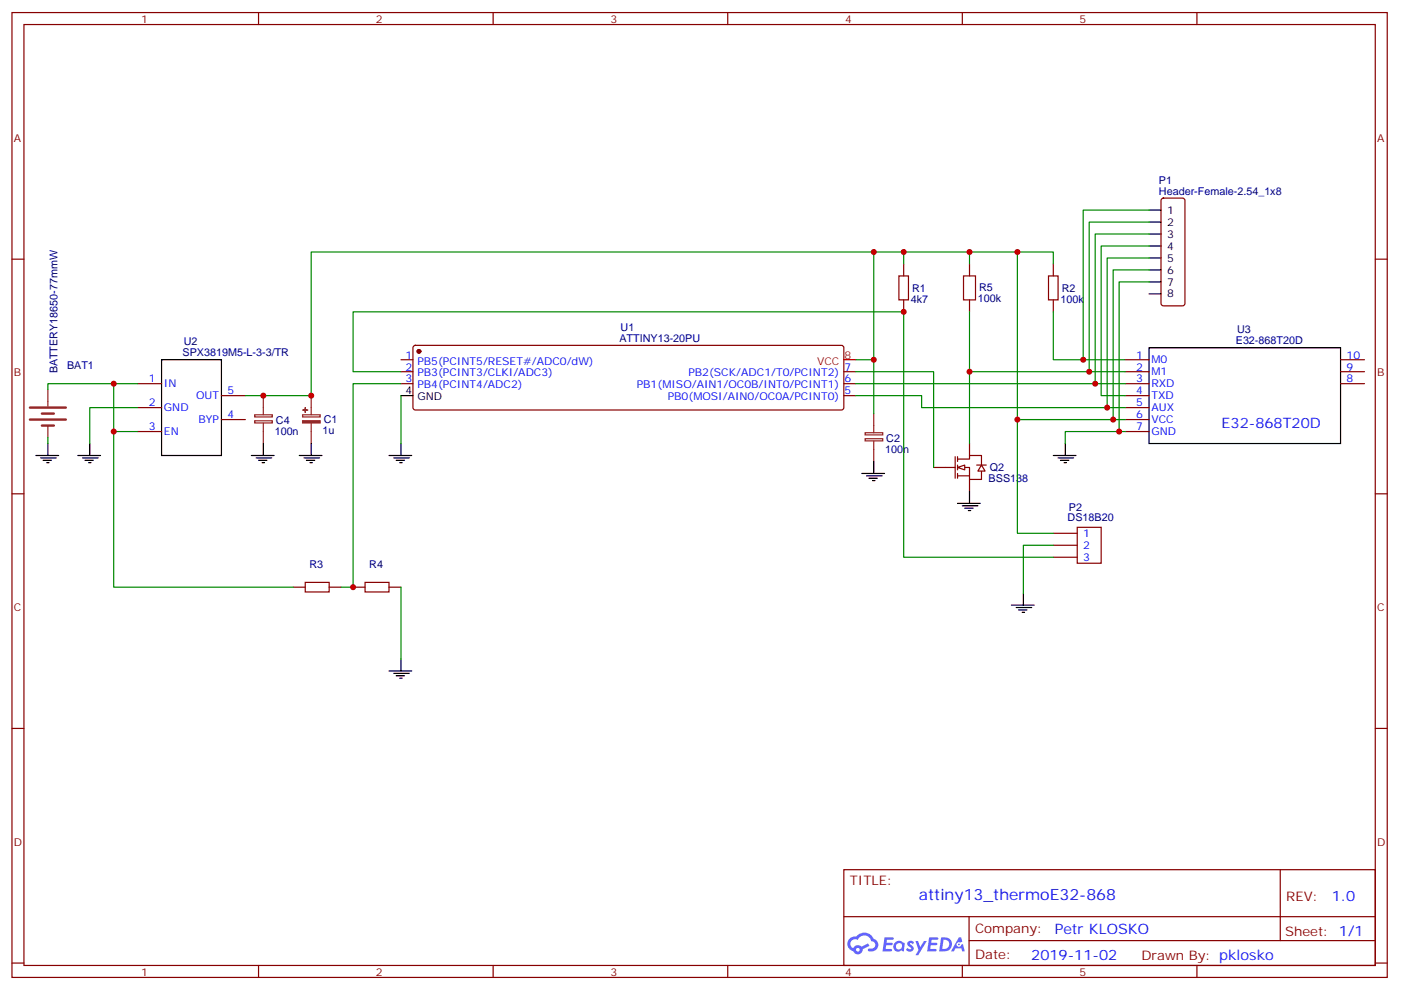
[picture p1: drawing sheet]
<svg xmlns="http://www.w3.org/2000/svg" width="413mm" height="292mm" viewBox="0 0 413 292" stroke-linecap="round" stroke-linejoin="round" font-family="sans-serif">
<g fill="none" stroke="#870000" stroke-width=".35">
<path d="M3.5 3.7h405.4v284.3h-405.4zM7.1 7.2h398.2v277.3h-398.2zM76.2 3.7v3.5M145.3 3.7v3.5M214.5 3.7v3.5M283.6 3.7v3.5M352.8 3.7v3.5M3.5 76.4h3.6M405.3 76.4h3.6M3.5 145.5h3.6M405.3 145.5h3.6M3.5 214.7h3.6"/>
<path d="M405.3 214.7h3.6M248.7 256.3h156.6v28.2h-156.6zM377.3 256.3v20.9M248.7 270.1h156.5M285.6 277.2h119.6M285.6 270.1v14.2M3.5 283.8h3.6M76.2 284.5v3.5M145.3 284.5v3.5M214.5 284.5v3.5M283.6 284.5v3.5M352.8 284.5v3.5"/>
<path d="M405.3 283.8h3.6"/>
</g>
<g fill="#5487ff">
<path d="M267.7 277.5a1.22 1.22 0 0 1 1.7 .2l-.4 .6a.47 .47 0 0 0-.3-.4 .47 .47 0 0 0-.5 .2l.1 .2a1.14 1.14 0 0 1 .8 1.8 1.14 1.14 0 0 1-1.9 0l-.2-.2 .5-.6 .7 .5a.29 .29 0 0 0 .3-.3 .29 .29 0 0 0-.2-.3 1.04 1.04 0 0 1-.6-1.7z"/>
<path d="M260.7 276.2h2.4l.3 .2-.2 .5-1.8 .1-.1 .8h1.5l.3 .4-.3 .4h-1.6l-.2 1.1h1.7l.2 .3-.2 .3-2.6 .1z"/>
<path d="M273.8 276.2h2.4l.3 .2-.1 .5-1.8 .1-.2 .8h1.6l.3 .4-.4 .4-1.6-.1-.1 1.1 1.7 .1 .2 .3-.2 .3-2.6 .1z"/>
<path d="M282.6 276.2h.7l.3 1.3-.6 .3a.69 .69 0 0 0-1 .3 .69 .69 0 0 0 .4 .9 .69 .69 0 0 0 .9-.6l.5-.2 .6 2.2h-.8l-.2-.9h-1.8l-.5 .9h-.8z"/>
<path d="M269.8 277.3h.8l.6 1.8 1.1-1.8h.9l-2.6 4.2h-.8l.9-1.5z"/>
<path d="M277.4 276.2l-.6 4.2h1.3a2.11 2.11 0 0 0 2.5-2.1 2.11 2.11 0 0 0-2.5-2.1zM278.1 277a1.39 1.39 0 0 1 1.7 1.4 1.39 1.39 0 0 1-1.8 1.2h-.3z"/>
<path d="M263.7 277.8a1.54 1.54 0 0 0-.1 2.2 1.54 1.54 0 0 0 2.2 .1l.6 .3 .3-2.3-.2-.3h-.4a1.49 1.49 0 0 0-2.4 0zM264 278.8a.94 .94 0 0 1 1.8 0 .94 .94 0 0 1-1.8 0z"/>
<path d="M250.4 276.6a2.18 2.18 0 0 0 1.1 3.7 1.44 1.44 0 0 0 1.6 .9 1.44 1.44 0 0 0 1.2-1.4l2-1.1-.5-.7-1.9 1a1.47 1.47 0 0 0-2.4 .4 1.39 1.39 0 0 1-.7-1.9 1.39 1.39 0 0 1 2-.5 2.12 2.12 0 0 1 2.2-1.3 2.12 2.12 0 0 1 1.9 1.7 1.14 1.14 0 0 1 1.1 1.4 1.14 1.14 0 0 1-1.7 .7 .43 .43 0 0 0-.5 .4 .43 .43 0 0 0 .4 .5 1.98 1.98 0 0 0 2.5-1.2 1.98 1.98 0 0 0-1.2-2.6 3.1 3.1 0 0 0-5.3-.6l-.9 .1zM252.3 279.9a.55 .55 0 0 1 1.1 0 .55 .55 0 0 1-1.1 0z"/>
<circle cx="282.6" cy="278.3" r=".26"/>
</g>
<path d="M284 81.3h3.5v7.1h-3.5z" fill="none" stroke="#a10000" stroke-width=".35"/>
<g fill="none" stroke="#870000" stroke-width=".35">
<path d="M342.4 58.6l.5-.2h5.6l.5 .2 .2 .5v30.3l-.2 .5-.5 .2h-5.6l-.5-.2-.2-.5v-30.3zM266.3 77.8v3.5M285.8 77.8v3.5M310.4 77.8v3.5M264.9 81.3h2.9v7.1h-2.9zM266.3 88.4v3.5M285.8 88.4v3.5M309 81.3h2.9v7.1h-2.9zM310.4 88.4v3.5M118.2 106h3.5M118.2 109.5h3.5M118.2 113.1h3.5"/>
<path d="M121.9 102l.5-.2h125.6l.5 .2 .2 .5v17.6l-.2 .5-.5 .2h-125.6l-.5-.2-.2-.5v-17.6zM248.7 109.5h3.5M248.7 113.1h3.5M248.7 116.6h3.5M331.6 106h7.1M331.6 109.5h7.1M331.6 113.1h7.1M331.6 116.6h7.1M395.1 106h7.1M395.1 109.5h7.1M395.1 113.1h7.1M331.6 120.1h7.1"/>
<path d="M331.6 123.6h7.1M331.6 127.2h7.1M86.4 173h3.6M90 171.6h7v2.8h-7zM97 173h3.5M104.1 173h3.5M107.6 171.6h7.1v2.8h-7.1zM114.7 173h3.5"/>
</g>
<path d="M338.7 61.9h3.5M338.7 65.4h3.5M338.7 69h3.5M338.7 72.5h3.5M338.7 76h3.5M338.7 79.6h3.5M338.7 83.1h3.5M338.7 86.6h3.5M118.2 116.6h3.5M338.7 102.5h56.4v28.2h-56.4z" fill="none" stroke="#000" stroke-width=".35"/>
<path d="M255 129.3h5.2v.6h-5.2zM255 127.5h5.2v.7h-5.2zM257.5 121.9v5.6M257.5 130v6" fill="none" stroke="#8c2424" stroke-width=".35"/>
<circle cx="123.5" cy="103.5" r=".53" fill="#870000" stroke="#870000" stroke-width=".35"/>
<path d="M248.7 106h3.5" fill="none" stroke="#f00" stroke-width=".35"/>
<path d="M317.5 155.4h7.1v10.6h-7.1z" fill="#fff" stroke="#870000" stroke-width=".35"/>
<g fill="none" stroke="#870000" stroke-width=".35">
<path d="M40.6 113.1h7M65.3 116.6h7M40.6 120.1h7M40.6 127.2h7M65.3 123.6h7M278.7 137.8h2.8M281.5 134.6v6.3M282.2 135.3h3.6v-1.1h3.5v2.9M282.2 137.8h3.6v3.5h3.5v-2.5M282.2 134.6v1.4M282.2 137.1v1.4M282.2 139.5v1.4"/>
<path d="M287.9 137.1h2.8M282.2 140.2h3.6M310.4 157.2h7.1M310.4 164.2h7.1M310.4 160.7h7.1"/>
</g>
<path d="M8.8 120.1h10.6M8.8 123.6h10.6M12.3 121.9h3.6M12.3 125.4h3.6" fill="none" stroke="#8c2424" stroke-width=".71"/>
<path d="M14.1 114.8v5M77.6 116.6v5.6M14.1 125.4v3.5M75.1 124h5.2v.6h-5.2zM75.1 122.2h5.2v.7h-5.2zM77.6 124.7v6" fill="none" stroke="#8c2424" stroke-width=".35"/>
<path d="M47.6 106h17.7v28.2h-17.7z" fill="none" stroke="#000" stroke-width=".35"/>
<g fill="#fff" stroke="#870000" stroke-width=".35">
<path d="M282.2 137.8l2.1-.7v1.4z"/>
<path d="M289.3 137.1l1 1.7h-2.1z"/>
</g>
<path d="M275.2 137.8h3.5M285.8 130.7v3.5M285.8 141.3v3.5" fill="none" stroke="#870000" stroke-width=".35"/>
<g fill="#8c2424" stroke="#8c2424" stroke-width=".35">
<path d="M89.2 124h5.2v.6h-5.2z"/>
<path d="M89.3 120.8l1.4 .1z"/>
<path d="M90 120.1v1.4z"/>
</g>
<path d="M91.7 116.6v5.6M89.2 122.2h5.2v.7h-5.2zM91.7 124.7v6" fill="none" stroke="#8c2424" stroke-width=".35"/>
<g fill="none" stroke="#000" stroke-width=".35">
<path d="M10.6 134.2h6.7M12 134.9h4.6M12.7 135.6h2.5M13.8 136.3h.7M14.1 130.7v3.5M22.9 134.2h6.7M24.3 134.9h4.6M25 135.6h2.5M26.1 136.3h.7M26.5 130.7v3.5M74.1 134.2h6.7M75.5 134.9h4.6"/>
<path d="M76.2 135.6h2.5M77.3 136.3h.7M77.6 130.7v3.5M88.2 134.2h6.7M89.6 134.9h4.6M90.3 135.6h2.5M91.4 136.3h.7M91.7 130.7v3.5M114.7 134.2h6.7M116.1 134.9h4.5M116.8 135.6h2.4M117.8 136.3h.7"/>
<path d="M118.2 130.7v3.5M254 139.5h6.7M257.5 136v3.5M310.4 134.2h6.7M311.9 134.9h4.5M312.6 135.6h2.4M313.6 136.3h.7M314 130.7v3.5M255.4 140.2h4.6M256.1 140.9h2.5M257.2 141.6h.7M282.2 148.3h6.7"/>
<path d="M283.6 149h4.6M284.3 149.8h2.5M285.4 150.5h.7M285.8 144.8v3.5M298.1 178.3h6.7M299.5 179h4.6M300.2 179.7h2.5M301.6 174.8v3.5M114.7 197.7h6.7M116.1 198.4h4.5M116.8 199.1h2.4M117.8 199.8h.7"/>
<path d="M118.2 194.2v3.5M301.3 180.4h.7"/>
</g>
<g fill="none" stroke="#008700" stroke-width=".35">
<path d="M257.5 74.3v47.6M266.3 74.3v3.5M285.8 74.3v3.5M299.9 74.3v82.9h10.5M310.4 77.8v-3.5h-218.7v42.3h-19.4M338.7 61.9h-19.4v44.1M338.7 65.4h-17.7v44.1M338.7 69h-15.9v44.1M338.7 72.5h-14.1v44.1h7M338.7 76h-12.4v44.1M338.7 79.6h-10.6v44M285.8 91.9v38.8"/>
<path d="M310.4 91.9v14.1h21.2M338.7 83.1h-8.9v44.1M33.5 113.1h-19.4v1.7M40.6 113.1h-7.1v14.1h7.1M118.2 113.1h-14.1v59.9h-3.6M118.2 109.5h-14.1v-17.6h162.2v72.3h44.1M118.2 116.6v14.1M252.2 113.1h79.4M252.2 116.6h19.4v3.5h60M252.2 109.5h23v28.3M252.2 106h5.3M285.8 109.5h45.8"/>
<path d="M14.1 128.9v1.8M33.5 127.2v45.8h52.9M40.6 120.1h-14.1v10.6M299.9 123.6h31.7M331.6 127.2h-17.6v3.5M118.2 173v21.2M310.4 160.7h-8.8v14.1"/>
</g>
<g fill="#c00">
<circle cx="326.3" cy="120.1" r=".88"/>
<circle cx="257.5" cy="106" r=".88"/>
<circle cx="33.5" cy="113.1" r=".88"/>
<circle cx="104.1" cy="173" r=".88"/>
<circle cx="329.8" cy="127.2" r=".88"/>
<circle cx="322.8" cy="113.1" r=".88"/>
<circle cx="319.3" cy="106" r=".88"/>
<circle cx="77.6" cy="116.6" r=".88"/>
<circle cx="33.5" cy="127.2" r=".88"/>
<circle cx="266.3" cy="91.9" r=".88"/>
<circle cx="321" cy="109.5" r=".88"/>
<circle cx="285.8" cy="109.5" r=".88"/>
<circle cx="257.5" cy="74.3" r=".88"/>
<circle cx="299.9" cy="74.3" r=".88"/>
<circle cx="285.8" cy="74.3" r=".88"/>
<circle cx="91.7" cy="116.6" r=".88"/>
<circle cx="266.3" cy="74.3" r=".88"/>
<circle cx="328.1" cy="123.6" r=".88"/>
<circle cx="299.9" cy="123.6" r=".88"/>
</g>
<text font-size="4.6" fill="#00f" x="270.8" y="265.3">attiny13_thermoE32-868</text>
<g font-size="4.2" fill="#00f">
<text x="360" y="126.1">E32-868T20D</text>
<text x="392.5" y="265.6">1.0</text>
<text x="310.9" y="275.1">Petr KLOSKO</text>
<text x="304" y="282.9">2019-11-02</text>
</g>
<g font-size="3.9" fill="#800">
<text x="250.5" y="260.9">TITLE:</text>
<text x="379.1" y="265.6">REV:</text>
<text x="287.4" y="275.1">Company:</text>
<text x="378.7" y="275.7">Sheet: 1/1</text>
<text x="287.4" y="282.8">Date:</text>
<text x="336.4" y="282.8">Drawn By: pklosko</text>
</g>
<g font-size="3.2" fill="#800">
<text x="41.6" y="6.7">1</text>
<text x="110.8" y="6.7">2</text>
<text x="179.9" y="6.7">3</text>
<text x="249.1" y="6.7">4</text>
<text x="318.2" y="6.7">5</text>
<text x="4.1" y="41.8">A</text>
<text x="405.9" y="41.8">A</text>
<text x="4.1" y="110.9">B</text>
<text x="405.9" y="110.9">B</text>
<text x="4.1" y="180.1">C</text>
<text x="405.9" y="180.1">C</text>
<text x="4.1" y="249.2">D</text>
<text x="405.9" y="249.2">D</text>
<text x="41.6" y="287.5">1</text>
<text x="110.8" y="287.5">2</text>
<text x="179.9" y="287.5">3</text>
<text x="249.1" y="287.5">4</text>
<text x="318.2" y="287.5">5</text>
</g>
<g font-size="3.2" fill="#000080">
<text x="341.6" y="57.3">Header-Female-2.54_1x8</text>
<text x="341.6" y="54.2">P1</text>
<text x="268.5" y="89.3">4k7</text>
<text x="268.8" y="86.1">R1</text>
<text x="288.2" y="89.1">100k</text>
<text x="288.6" y="85.9">R5</text>
<text x="312.6" y="89.3">100k</text>
<text x="312.9" y="86.1">R2</text>
<text x="54.2" y="101.8">U2</text>
<text x="182.6" y="100.7">ATTINY13-20PU</text>
<text x="182.9" y="97.5">U1</text>
<text x="364.2" y="101.4">E32-868T20D</text>
<text x="364.6" y="98.2">U3</text>
<text x="53.8" y="105">SPX3819M5-L-3-3/TR</text>
<text x="17" y="110.1" transform="rotate(-90 17 110.1)">BATTERY18650-77mmW</text>
<text x="19.8" y="108.8">BAT1</text>
<text x="81.3" y="124.9">C4</text>
<text x="95.4" y="124.7">C1</text>
<text x="81" y="128.1">100n</text>
<text x="95.1" y="127.9">1u</text>
<text x="261.2" y="130.2">C2</text>
<text x="260.9" y="133.3">100n</text>
<text x="291.4" y="142">BSS138</text>
<text x="291.7" y="138.8">Q2</text>
<text x="314.7" y="153.6">DS18B20</text>
<text x="315" y="150.5">P2</text>
<text x="91.2" y="167.4">R3</text>
<text x="108.8" y="167.4">R4</text>
</g>
<g font-size="3.2">
<text x="344" y="63">1</text>
<text x="344" y="66.5">2</text>
<text x="344" y="70">3</text>
<text x="344" y="73.6">4</text>
<text x="344" y="77.1">5</text>
<text x="344" y="80.6">6</text>
<text x="344" y="84.1">7</text>
<text x="344" y="87.7">8</text>
<text x="119.5" y="116.2">4</text>
<text x="123" y="118">GND</text>
</g>
<g font-size="3.2" fill="#00f">
<text x="119.5" y="105.7">1</text>
<text x="123" y="107.4">PB5(PCINT5/RESET#/ADC0/dW)</text>
<text x="334.9" y="105.7">1</text>
<text x="339.4" y="107.1">M0</text>
<text x="396.9" y="105.7">10</text>
<text x="43.8" y="112.7">1</text>
<text x="119.5" y="109.2">2</text>
<text x="119.5" y="112.7">3</text>
<text x="123" y="110.9">PB3(PCINT3/CLKI/ADC3)</text>
<text x="202.9" y="110.9">PB2(SCK/ADC1/T0/PCINT2)</text>
<text x="248.9" y="112.7">6</text>
<text x="248.9" y="109.2">7</text>
<text x="334.9" y="109.2">2</text>
<text x="334.9" y="112.7">3</text>
<text x="339.4" y="110.6">M1</text>
<text x="396.9" y="112.7">8</text>
<text x="396.9" y="109.2">9</text>
<text x="43.8" y="119.8">2</text>
<text x="48.3" y="114.1">IN</text>
<text x="57.8" y="117.7">OUT</text>
<text x="67" y="116.2">5</text>
<text x="123" y="114.5">PB4(PCINT4/ADC2)</text>
<text x="187.7" y="114.5">PB1(MISO/AIN1/OC0B/INT0/PCINT1)</text>
<text x="196.8" y="118">PB0(MOSI/AIN0/OC0A/PCINT0)</text>
<text x="248.9" y="116.2">5</text>
<text x="334.9" y="116.2">4</text>
<text x="334.9" y="119.8">5</text>
<text x="339.4" y="114.1">RXD</text>
<text x="339.4" y="117.7">TXD</text>
<text x="48.3" y="121.2">GND</text>
<text x="58.5" y="124.7">BYP</text>
<text x="67" y="123.3">4</text>
<text x="334.9" y="123.3">6</text>
<text x="339.4" y="121.2">AUX</text>
<text x="339.4" y="124.7">VCC</text>
<text x="43.8" y="126.8">3</text>
<text x="48.3" y="128.2">EN</text>
<text x="334.9" y="126.8">7</text>
<text x="339.4" y="128.2">GND</text>
<text x="319.3" y="158.2">1</text>
<text x="319.3" y="161.7">2</text>
<text x="319.3" y="165.3">3</text>
</g>
<g font-size="3.2" fill="#f00">
<text x="240.8" y="107.4">VCC</text>
<text x="248.9" y="105.7">8</text>
</g>
</svg>
